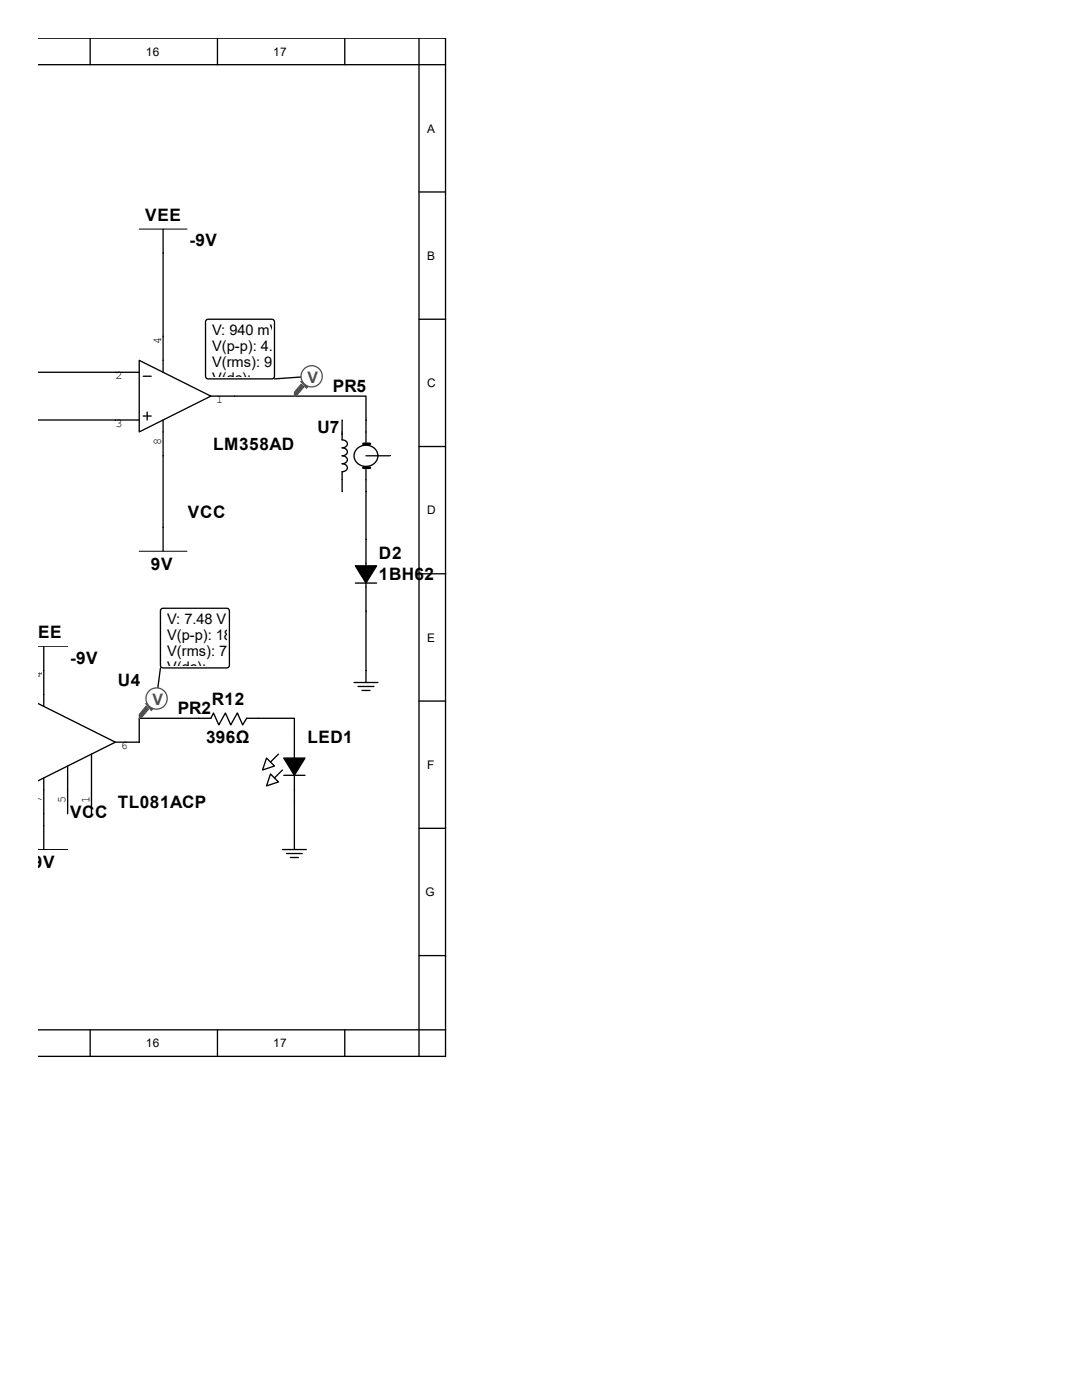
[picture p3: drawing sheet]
<svg xmlns="http://www.w3.org/2000/svg" width="216mm" height="279mm" viewBox="0 0 216 279" stroke-linecap="round" stroke-linejoin="round" font-family="sans-serif">
<g fill="none" stroke="#000" stroke-width=".26">
<path d="M7.6 7.6h81.3v203.2h-81.3M7.6 12.9h81.3M18 7.6v5.3M43.4 7.6v5.3M68.8 7.6v5.3M83.6 7.6v203.2M83.6 38.3h5.3M32.5 45.7v28.6M7.6 74.3h20.2M27.8 71.9l14.3 7.2-14.3 7.1zM28.6 75.1h1.6M42.1 79.1h30.9v9.2"/>
<path d="M83.6 63.7h5.3M7.6 83.8h20.2M28.6 83h1.6M29.4 82.2v1.6M32.5 83.8v26.2M68.3 83.8v4a.83 .83 0 0 1 1 .8 .83 .83 0 0 1-1 .8 .83 .83 0 0 1 1 .8 .83 .83 0 0 1-1 .8 .83 .83 0 0 1 1 .8 .83 .83 0 0 1-1 .8 .83 .83 0 0 1 1 .7 .83 .83 0 0 1-1 .8v4M71.3 89.5a2.36 2.36 0 0 1 2.8-.4 2.36 2.36 0 0 1 1.2 2.4 2.43 2.43 0 0 1-2.5 1.6 2.43 2.43 0 0 1-2.2-2.1l.1-.6zM73 93.3v42.9M73 91h4.8M83.6 89.1h5.3M70.9 116.4h4.2M83.6 114.5h5.3"/>
<path d="M8.7 129.1v11.9M70.6 136.2h4.8M71.4 137h3.2M72.2 137.8h1.6M83.6 139.9h5.3M7.6 140.4l15.4 7.7-15.4 7.7M8.7 155.3v14.2M13.5 152.9v9.5M18.3 150.5v11.9M23 148.1h4.8v-4.7h14.3l.5-1.1 1.1 2.4 1.3-2.4 1 2.4 1.4-2.4 1 2.4 .8-1.3h9.5v26.1M53.2 151.3l1.6 1.6-2.4 .8zM54 154.5l1.6 1.6-2.4 .7z"/>
<path d="M55.6 150.5l-1.6 1.6M56.4 153.7l-1.6 1.6M56.6 154.7h4.3M56.4 169.5h4.7M57.1 170.3h3.2M57.9 171.1h1.6M83.6 165.3h5.3M83.6 190.7h5.3M7.6 205.5h81.3M18 205.5v5.3M43.4 205.5v5.3M68.8 205.5v5.3"/>
</g>
<path d="M27.8 45.7h9.5M27.8 110h9.5M7.6 129.1h5.9M7.6 169.5h5.9" fill="none" stroke="#000" stroke-width=".2"/>
<path d="M70.9 112.9h4.2l-2.1 3.5zM56.6 151.3h4.3l-2.2 3.4z" fill="#000" stroke="#000" stroke-width=".26"/>
<path d="M72.5 93.3h1.3M72.5 88.6h1.3" fill="none" stroke="#000" stroke-width=".53"/>
<path d="M41.3 63.8h13.2l.3 .4-.1 11.2-.5 .2-12.9-.1-.3-.4v-10.9z" fill-rule="evenodd" fill="#fff" stroke="#000" stroke-width=".26"/>
<path d="M62.2 75.1l-7.4 .5" fill="none" stroke="#000" stroke-width=".26"/>
<path d="M60.1 76.7l.5 .5-1.3 1.6-.5 .3v-.8z" fill-rule="evenodd" fill="#505050"/>
<path d="M60.1 76.7l.5 .5-1.3 1.6-.5 .3v-.8z" fill="none" stroke="#505050" stroke-width=".25"/>
<path d="M60.1 76.2h.2l1.1 1-.3 .3z" fill-rule="evenodd" fill="#505050"/>
<path d="M60.1 76.2h.2l1.1 1-.3 .3z" fill="none" stroke="#505050" stroke-width=".25"/>
<circle cx="62.2" cy="75.1" r="2.11" fill="#fff"/>
<circle cx="62.2" cy="75.1" r="2.11" fill="none" stroke="#505050" stroke-width=".25"/>
<path d="M32.3 121.5h13.2l.3 .4-.1 11.1-.5 .3-12.9-.1-.3-.4v-10.9z" fill-rule="evenodd" fill="#fff" stroke="#000" stroke-width=".26"/>
<path d="M32 133.3l-.8 6.1" fill="none" stroke="#000" stroke-width=".26"/>
<path d="M29.1 141l.5 .5-1.3 1.6-.5 .3v-.8z" fill-rule="evenodd" fill="#505050"/>
<path d="M29.1 141l.5 .5-1.3 1.6-.5 .3v-.8z" fill="none" stroke="#505050" stroke-width=".25"/>
<path d="M29.1 140.5h.3l1 1-.2 .3z" fill-rule="evenodd" fill="#505050"/>
<path d="M29.1 140.5h.3l1 1-.2 .3z" fill="none" stroke="#505050" stroke-width=".25"/>
<circle cx="31.2" cy="139.4" r="2.12" fill="#fff"/>
<circle cx="31.2" cy="139.4" r="2.12" fill="none" stroke="#505050" stroke-width=".25"/>
<g font-size="3.4">
<text x="29" y="44.1">VEE</text>
<text x="37.8" y="49.1">-9V</text>
<text x="42.5" y="70.3">U8A</text>
<text x="66.4" y="78.3">PR5</text>
<text x="42.5" y="89.9">LM358AD</text>
<text x="63.4" y="86.4">U7</text>
<text x="37.5" y="103.3">VCC</text>
<text x="30.1" y="113.7">9V</text>
<text x="75.6" y="111.5">D2</text>
<text x="75.6" y="115.8">1BH62</text>
<text x="5.2" y="127.4">VEE</text>
<text x="14" y="132.5">-9V</text>
<text x="23.5" y="136.9">U4</text>
<text x="35.5" y="142.6">PR2</text>
<text x="42.2" y="140.7">R12</text>
<text x="41.1" y="148.3">396Ω</text>
<text x="61.4" y="148.3">LED1</text>
<text x="23.5" y="161.3">TL081ACP</text>
<text x="14" y="163.2">VCC</text>
<text x="6.6" y="173.2">9V</text>
</g>
<g font-size="3.2" fill="#505050">
<text x="61.4" y="76.4">V</text>
<text x="30.4" y="140.7">V</text>
</g>
<g font-size="2.9">
<text x="42.3" y="66.9">V: 940 mV</text>
<text x="42.3" y="70.1">V(p-p): 4.63 pV</text>
<text x="42.3" y="73.2">V(rms): 940 mV</text>
<text x="42.3" y="76.4">V(dc): ...</text>
<text x="33.4" y="124.5">V: 7.48 V</text>
<text x="33.4" y="127.7">V(p-p): 18.0 pV</text>
<text x="33.4" y="130.9">V(rms): 7.48 V</text>
<text x="33.4" y="134.1">V(dc): ...</text>
</g>
<g font-size="2.4">
<text x="29.1" y="11.1">16</text>
<text x="54.5" y="11.1">17</text>
<text x="85.2" y="26.5">A</text>
<text x="85.2" y="51.9">B</text>
<text x="32.1" y="68.6" transform="rotate(-90 32.1 68.6)">4</text>
<text x="23" y="75.6">2</text>
<text x="85.2" y="77.3">C</text>
<text x="43.1" y="80.4">1</text>
<text x="23" y="85.2">3</text>
<text x="32.1" y="88.7" transform="rotate(-90 32.1 88.7)">8</text>
<text x="85.2" y="102.7">D</text>
<text x="85.2" y="128.1">E</text>
<text x="8.3" y="135.3" transform="rotate(-90 8.3 135.3)">4</text>
<text x="24.1" y="149.5">6</text>
<text x="85.2" y="153.5">F</text>
<text x="8.3" y="160.2" transform="rotate(-90 8.3 160.2)">7</text>
<text x="13.1" y="160.2" transform="rotate(-90 13.1 160.2)">5</text>
<text x="17.9" y="160.2" transform="rotate(-90 17.9 160.2)">1</text>
<text x="84.9" y="178.9">G</text>
<text x="29.1" y="209">16</text>
<text x="54.5" y="209">17</text>
</g>
</svg>
